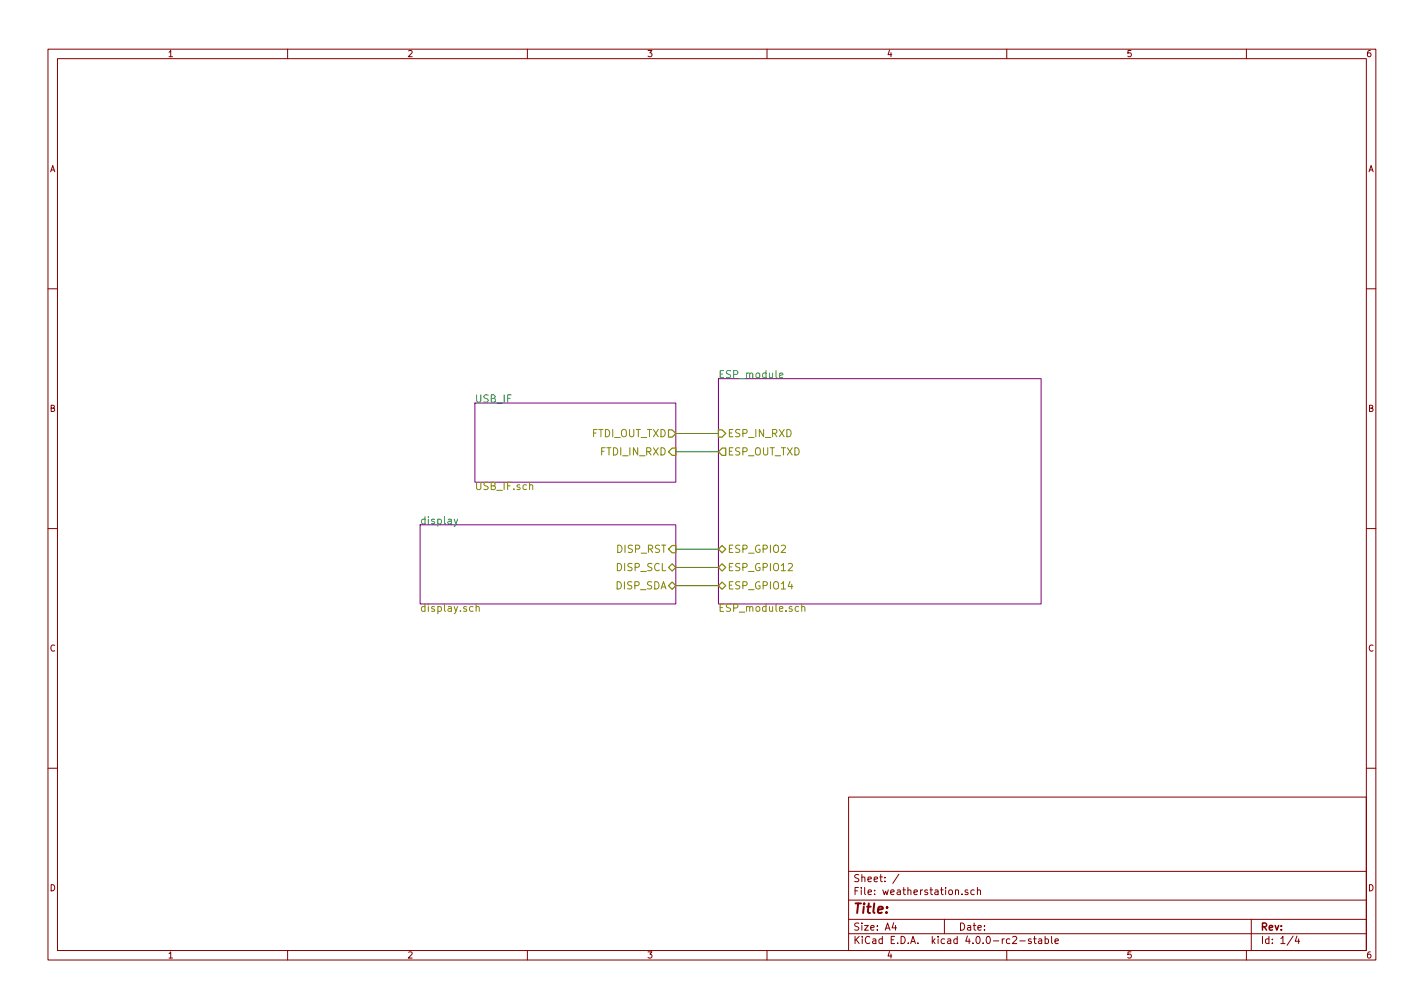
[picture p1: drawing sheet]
EESchema Schematic File Version 2
LIBS:power
LIBS:device
LIBS:transistors
LIBS:conn
LIBS:linear
LIBS:regul
LIBS:74xx
LIBS:cmos4000
LIBS:adc-dac
LIBS:memory
LIBS:xilinx
LIBS:microcontrollers
LIBS:dsp
LIBS:microchip
LIBS:analog_switches
LIBS:motorola
LIBS:texas
LIBS:intel
LIBS:audio
LIBS:interface
LIBS:digital-audio
LIBS:philips
LIBS:display
LIBS:cypress
LIBS:siliconi
LIBS:opto
LIBS:atmel
LIBS:contrib
LIBS:valves
LIBS:ESP8266
LIBS:ft232rl
LIBS:weatherstation-cache
EELAYER 25 0
EELAYER END
$Descr A4 11693 8268
encoding utf-8
Sheet 1 4
Title ""
Date ""
Rev ""
Comp ""
Comment1 ""
Comment2 ""
Comment3 ""
Comment4 ""
$EndDescr
$Sheet
S 3900 3300 1650 650 
U 563FE165
F0 "USB_IF" 60
F1 "USB_IF.sch" 60
F2 "FTDI_OUT_TXD" O R 5550 3550 60 
F3 "FTDI_IN_RXD" I R 5550 3700 60 
$EndSheet
$Sheet
S 5900 3100 2650 1850
U 564003DD
F0 "ESP_module" 60
F1 "ESP_module.sch" 60
F2 "ESP_GPIO2" B L 5900 4500 60 
F3 "ESP_GPIO12" B L 5900 4650 60 
F4 "ESP_GPIO14" B L 5900 4800 60 
F5 "ESP_IN_RXD" I L 5900 3550 60 
F6 "ESP_OUT_TXD" O L 5900 3700 60 
$EndSheet
$Sheet
S 3450 4300 2100 650 
U 564032BC
F0 "display" 60
F1 "display.sch" 60
F2 "DISP_SCL" T R 5550 4650 60 
F3 "DISP_SDA" T R 5550 4800 60 
F4 "DISP_RST" I R 5550 4500 60 
$EndSheet
Wire Wire Line
	5900 4500 5550 4500
Wire Wire Line
	5550 4650 5900 4650
Wire Wire Line
	5900 4800 5550 4800
Wire Wire Line
	5900 3700 5550 3700
Wire Wire Line
	5900 3550 5550 3550
$EndSCHEMATC
